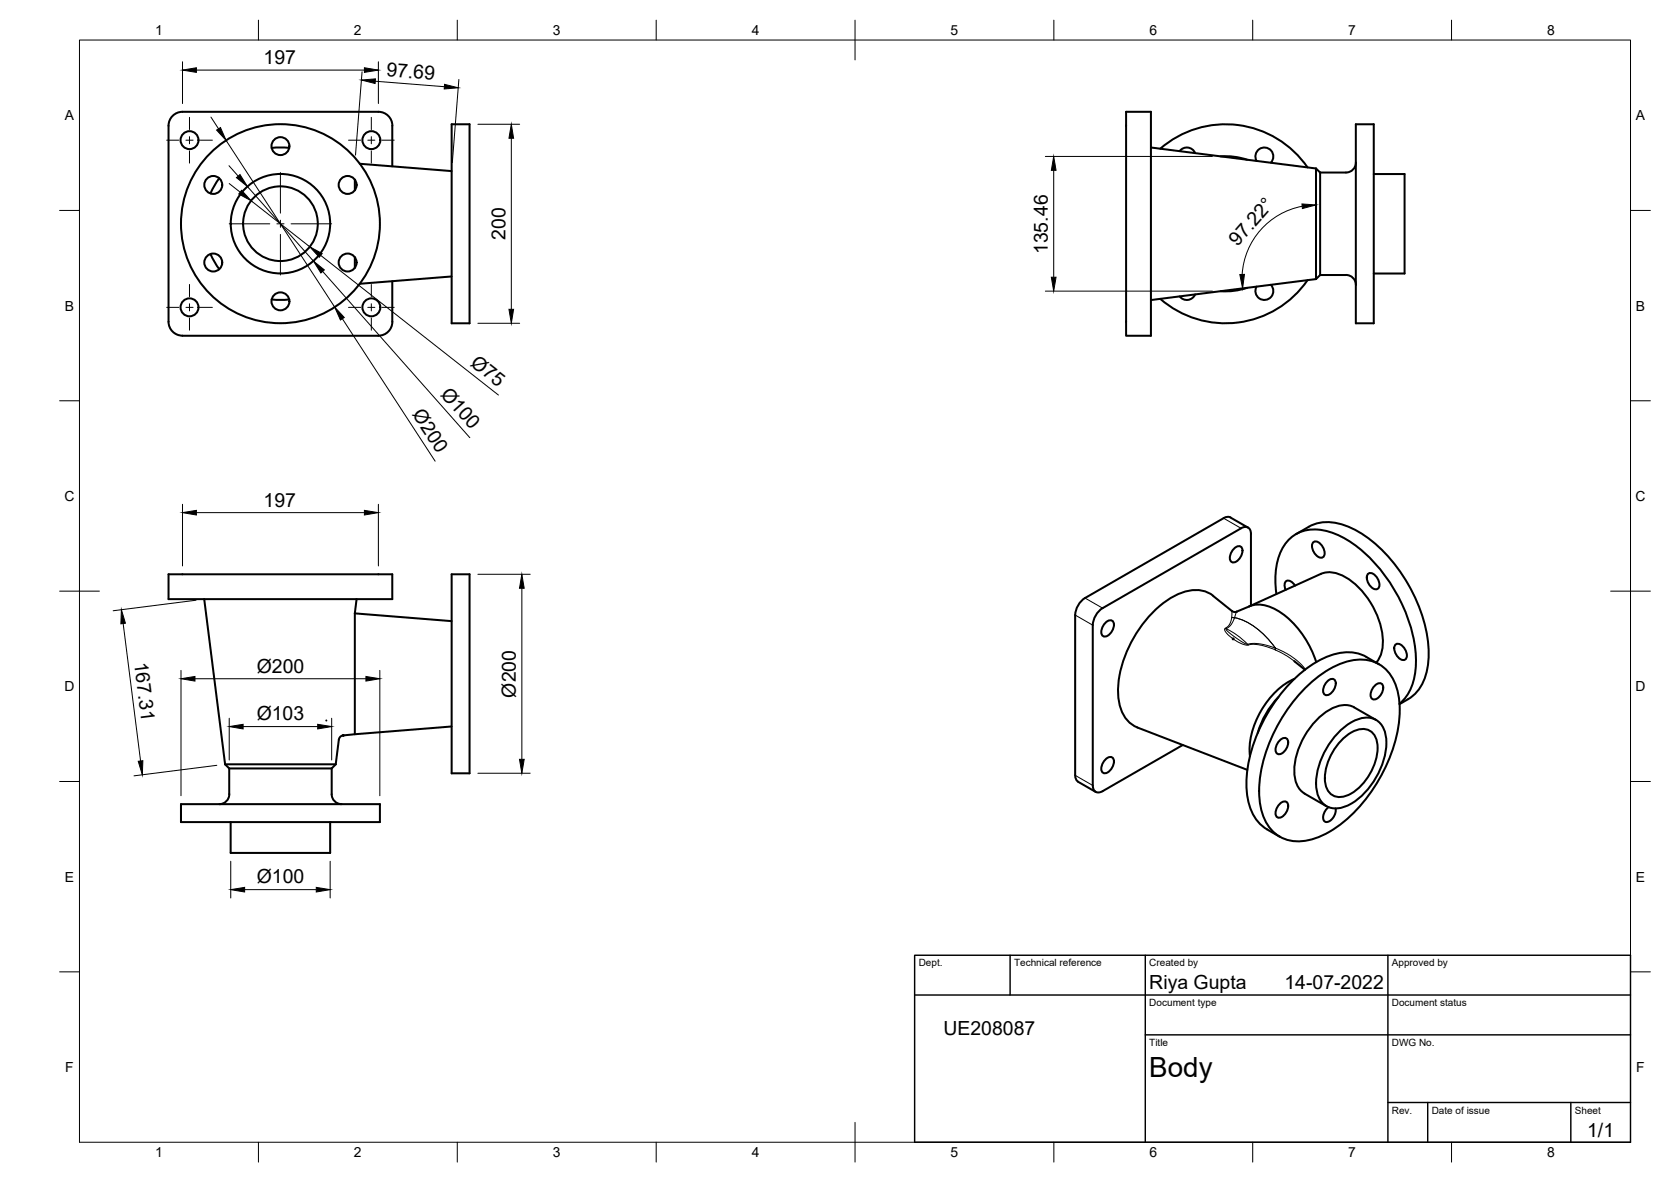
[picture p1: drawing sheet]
<svg xmlns="http://www.w3.org/2000/svg" width="420mm" height="297mm" viewBox="0 0 420 297" stroke-linecap="round" stroke-linejoin="round" font-family="sans-serif">
<!-- layer: Visible -->
<g fill="none" stroke="#000" stroke-width=".51">
<path d="M68.3 37.2h4.4M113.6 31.2h4.5v50h-4.5zM283.1 28.1h6.3v56.3h-6.3zM289.4 37.1l41.5 5.2M291.7 37.4a25 25 0 0 1 37.1 4.7M296.6 38a2.25 2.25 0 0 1 3.9 .5M306.9 39.3a17 17 0 0 1 6.7 .8M340.9 31.2h4.5v50h-4.5zM55.1 44.8l-2.2 3.8M89.2 45.2v2.6M90.4 41.2l23.2 1.8M98.6 41.8l.1-10.2a3.5 3.5 0 0 0-3.6-3.5h-49.2a3.5 3.5 0 0 0-3.5 3.5v49.3a3.5 3.5 0 0 0 3.5 3.5h49.3a3.5 3.5 0 0 0 3.5-3.5l-.1-10.2"/>
<path d="M315.9 40.4a2.25 2.25 0 0 1 .7-2.9 2.25 2.25 0 0 1 3 .4 2.25 2.25 0 0 1-.1 3M330.9 42.3v27.8M330.9 42.3l1 1.1M331.9 43.4v25.7M340.9 40.8a2.51 2.51 0 0 1-2.5 2.6h-6.5M345.4 43.7h7.8v25h-7.8M52.9 63.8l2.2 3.8M68.3 75.3h4.4M89.2 64.7v2.6M113.6 69.5l-23.2 1.8M300.5 74a2.25 2.25 0 0 1-3.9 .5M313.6 72.3a17 17 0 0 1-6.7 .9"/>
<path d="M319.5 71.6a2.25 2.25 0 0 1 .1 3 2.25 2.25 0 0 1-3 .4 2.25 2.25 0 0 1-.7-3M328.8 70.4a25 25 0 0 1-37.1 4.7M330.9 70.1l-41.5 5.3M331.9 69.1l-1 1M331.9 69.1h6.5M338.4 69.1a2.51 2.51 0 0 1 2.5 2.5M307.7 130.2l-34.9 20.1a5.5 5.5 0 0 0-2.4 4.3l-.1 40.2M307.7 130.2l.7-.3h.7l4.7 2.7M310.4 137.8a1.13 1.13 0 0 1 1.6-.5 1.13 1.13 0 0 1 .4 1.6 2.52 2.52 0 0 1-2.7 2.3 2.53 2.53 0 0 1 .7-3.4zM312.1 132.8l-34.9 20M312.1 132.7a1.51 1.51 0 0 1 1.7-.1 1.51 1.51 0 0 1 .7 1.6v18M325.9 134.2a12.7 12.7 0 0 1 8.3-3 20.5 20.5 0 0 1 11.9 5.7 40.4 40.4 0 0 1 13.1 25.6 15.4 15.4 0 0 1-3.1 11.6l-2.1 1.6"/>
<path d="M330.1 136.4a1.41 1.41 0 0 1 2.2 .6l.3 .5a1.99 1.99 0 0 1 0 2.6 2.52 2.52 0 0 1-2.7-2.4zM42.4 144.3h56.2v6.3h-56.2zM51.4 150.6l5.2 41.5M89.2 154.1v30.4M89.2 154.1l24.4 2M89.7 150.6l-.5 3.5M113.6 144.3h4.5v50h-4.5zM277.3 152.8a5.5 5.5 0 0 0-2.5 4.3v40.3a1.52 1.52 0 0 0 .7 1.6 1.52 1.52 0 0 0 1.7-.2M278.1 156.4a1.13 1.13 0 0 1 1.5-.4 1.13 1.13 0 0 1 .4 1.5 2.52 2.52 0 0 1-2.6 2.4 2.53 2.53 0 0 1 .7-3.5zM314.1 152.4l18-8.2a7.9 7.9 0 0 1 7.8 1.9 20.2 20.2 0 0 1 7.7 16.8 6.6 6.6 0 0 1-1.6 3.6M320.9 149.3a17.1 17.1 0 0 1 2.7-13.2 9.5 9.5 0 0 1 10.5-2.5 30.6 30.6 0 0 1 15.6 13.1 36.1 36.1 0 0 1 6.3 20.8 12.6 12.6 0 0 1-4.1 9.3M325.6 147.2l-.7-.8a1.13 1.13 0 0 0-1.5-.3 1.13 1.13 0 0 0-.3 1.5l.2 .6"/>
<path d="M343.9 144.3a1.41 1.41 0 0 1 2.2 .6l.3 .5a1.99 1.99 0 0 1 0 2.6 2.52 2.52 0 0 1-2.7-2.3zM321.4 175.2a21.7 21.7 0 0 0-5.2 9M325.5 170.6a20.9 20.9 0 0 0-11 14.5l-.3 3 .1 1.9M325.5 166.2l2.6 2.1M328.4 172.7a22.8 22.8 0 0 1 12.4-6.9 9.3 9.3 0 0 1 10.4 7.3 28.5 28.5 0 0 1-2.2 18.2 38.2 38.2 0 0 1-14.7 17.7 12.8 12.8 0 0 1-12 1.6 11.3 11.3 0 0 1-5.6-9.9 36.6 36.6 0 0 1 7.8-23.6zM331 166.4a23.5 23.5 0 0 0-10.5-13.4 7.8 7.8 0 0 0-6.4-.6l-3.2 1.3-.7 .1-5.2-4a7.7 7.7 0 0 0-7.7-.9 25.7 25.7 0 0 0-12.9 12.7 23.2 23.2 0 0 0-2.7 16 7.6 7.6 0 0 0 4.3 5.2M333.9 171.1a1.13 1.13 0 0 1 1.5-.4 1.13 1.13 0 0 1 .4 1.6 2.52 2.52 0 0 1-2.7 2.3 2.53 2.53 0 0 1 .8-3.5zM343.6 165.1l3.1 1.8M343.6 165.1a11.7 11.7 0 0 0-11 .4 37 37 0 0 0-16.9 20.1 26.1 26.1 0 0 0-1.3 17.6 9.9 9.9 0 0 0 4.2 5.2l3.2 1.9M345.8 172.2a1.13 1.13 0 0 1 1.5-.4 1.13 1.13 0 0 1 .4 1.5 2.52 2.52 0 0 1-2.6 2.4 2.53 2.53 0 0 1 .7-3.5zM350.8 162.1a1.41 1.41 0 0 1 2.2 .6l.3 .5a1.99 1.99 0 0 1 0 2.6 2.52 2.52 0 0 1-2.7-2.4zM354 175.7l-2.1 1.3"/>
<path d="M56.6 192.1h27.8M56.6 192.1l1 1M57.6 193.1h25.8M57.6 193.1l.1 6.5a2.51 2.51 0 0 1-2.6 2.5M82 181.1h.1M83.4 193.1v6.5a2.51 2.51 0 0 0 2.5 2.5M84.4 192.1l-1 1M113.6 182.6l-27.3 2.2a1.21 1.21 0 0 0-1.1 1.1l-.8 6.2M270.4 194.8l.1 .8 .3 .6 4.7 2.8M278.1 190.7a1.13 1.13 0 0 1 1.5-.4 1.13 1.13 0 0 1 .4 1.6 2.52 2.52 0 0 1-2.6 2.3 2.53 2.53 0 0 1 .7-3.5zM286 182.8l27.6 10.7M297.4 187.2l-20.2 11.6"/>
<path d="M321.9 186a1.13 1.13 0 0 1 1.5-.5 1.13 1.13 0 0 1 .5 1.6 2.52 2.52 0 0 1-2.7 2.3 2.53 2.53 0 0 1 .7-3.4zM328 199.4l5.5 3.2M336.8 183.8a10.5 10.5 0 0 1 7.4-3.4 4.9 4.9 0 0 1 4.3 4.9 18.8 18.8 0 0 1-9.9 17.3 5 5 0 0 1-7.6-4.4 19 19 0 0 1 5.8-14.4zM337.2 186.2a7.9 7.9 0 0 1 6.2-3 4.1 4.1 0 0 1 3 4.7 14.3 14.3 0 0 1-7.6 12 3.8 3.8 0 0 1-5.6-3.3 14 14 0 0 1 4-10.4zM346 180.9l-5.5-3.1a6.4 6.4 0 0 0-6.8 .9 19.5 19.5 0 0 0-8.2 15.6 6 6 0 0 0 2.5 5.1M45.5 202.1h50v4.5h-50zM58 206.6v7.7h25v-7.7M321.9 201.9a1.13 1.13 0 0 1 1.5-.4 1.13 1.13 0 0 1 .5 1.6 2.52 2.52 0 0 1-2.7 2.3 2.53 2.53 0 0 1 .7-3.5zM334.1 202.8a3 3 0 0 0-1.2 3.4 1.26 1.26 0 0 0 2-.3l.8-1.4 .1-1.3"/>
<circle cx="47.7" cy="35.2" r="2.25"/>
<circle cx="70.5" cy="36.7" r="2.25"/>
<circle cx="93.4" cy="35.2" r="2.25"/>
<circle cx="53.6" cy="46.5" r="2.25"/>
<circle cx="70.5" cy="56.2" r="9.4"/>
<circle cx="70.5" cy="56.2" r="12.5"/>
<circle cx="70.5" cy="56.2" r="25"/>
<circle cx="87.4" cy="46.5" r="2.25"/>
<circle cx="47.7" cy="77.2" r="2.25"/>
<circle cx="53.6" cy="66" r="2.25"/>
<circle cx="70.5" cy="75.7" r="2.25"/>
<circle cx="87.4" cy="66" r="2.25"/>
<circle cx="93.4" cy="77.2" r="2.25"/>
</g>
<g fill="#000" stroke="#000" stroke-width=".25">
<circle cx="310.1" cy="160.6" r=".24"/>
<circle cx="86.3" cy="184.8" r=".24"/>
</g>
<!-- layer: Visible Narrow -->
<g fill="none" stroke="#000" stroke-width=".25">
<path d="M307.7 130.2l4.4 2.6M270.3 154.6l4.5 2.5M272.8 150.3l4.4 2.5M308.1 157.9l.2 .1M308.3 158a18.9 18.9 0 0 1 5.4 3.9M309.7 153.5v1.4l-.2 1.4-.5 .9-.7 .6a.65 .65 0 0 0-.4 .6 .65 .65 0 0 0 .4 .6l1.6 1.5 2.5 1.3 1.2 .3 1.7-.2 2.2 .3a21.6 21.6 0 0 1 8 4M310.4 155.2l-.8 1.7-.9 .9a.39 .39 0 0 0-.5 .4 .39 .39 0 0 0 .4 .4l3.4 2.5 1.7 .8M310.4 155.2l-.7-.1 .7 .1M310.4 155.2h.1M311 153.7l-.6 1.5a17.7 17.7 0 0 1 10.3 7.7M313.7 161.9l1.2-.2 1.6 .1 1.8 .3 2.4 .8M313.7 161.9l.2 .2"/>
<path d="M320.7 162.9v.4M320.7 162.9l4 2 2.2 1.8 1.3 1.5M320.7 162.9h.1M270.3 194.8l4.5 2.6"/>
</g>
<g fill="#000" stroke="#000" stroke-width=".25">
<circle cx="309.7" cy="153.5" r=".11"/>
<circle cx="311" cy="153.7" r=".11"/>
<circle cx="325.5" cy="166.2" r=".11"/>
</g>
<!-- layer: Border -->
<g fill="none" stroke="#000" stroke-width=".25">
<path d="M20 10.1h390v276.9h-390zM65 5.1v5M115 5.1v5M165 5.1v5M215 5.1v10M265 5.1v5M315 5.1v5M365 5.1v5M15 52.9h5M410 52.9h5M15 100.7h5M410 100.7h5"/>
<path d="M15 148.6h10M405 148.6h10M15 196.4h5M410 196.4h5M15 244.2h5M410 244.2h5M65 287v5M115 287v5M165 287v5M215 282.1v9.9M265 287v5M315 287v5"/>
<path d="M365 287v5"/>
</g>
<!-- layer: TitleBlock -->
<path d="M230 240.1h180v46.9h-180zM230 250h180M254 240.1v9.9M288 240.1v46.9M349 240.1v46.9M288 260.1h122M349 277.1h61M359 277.1v9.9M395 277.1v9.9" fill="none" stroke="#000" stroke-width=".36"/>
<!-- layer: Center Lines -->
<g fill="none" stroke="#000" stroke-width=".25">
<path d="M41.9 35.2h3.1M46.8 35.2h1.8M47.6 29.5v3.1M47.6 34.3v1.8M47.6 37.9v3.1M50.3 35.2h3.1M87.6 35.2h3.1M92.5 35.2h1.8M93.4 29.5v3.1M93.4 34.3v1.8M93.4 37.9v3.1M96.1 35.2h3"/>
<path d="M57.6 56.2h10.2M69.6 56.2h1.8M70.5 43.4v10.2M70.5 55.3v1.8M70.5 58.9v10.2M73.2 56.2h10.2M41.9 77.2h3.1M46.8 77.2h1.8M47.6 71.5v3.1M47.6 76.3v1.8M47.6 79.9v3.1M50.3 77.2h3.1"/>
<path d="M87.6 77.2h3.1M92.5 77.2h1.8M93.4 71.5v3.1M93.4 76.3v1.8M93.4 79.9v3.1M96.1 77.2h3"/>
</g>
<!-- layer: Dimensions -->
<g fill="none" stroke="#000" stroke-width=".25">
<path d="M45.9 15.5v10.5M49.4 17.6h42.2M91 18l-1.6 21M95.1 15.5v10.5M115.4 20l-1.7 20.9M53 29.4l1.9 3M56.9 35.3l27.3 41.9M94.4 20.4l17.3 1.4M120.2 31.2h10.5M128.6 34.7v43M262.8 39.3h42M57.6 41.6l2.3 2.7"/>
<path d="M57.6 46.1l2.8 2.2M62.2 46.9l16.6 18.7M63.1 50.4l14.8 11.6M264.9 42.8v26.9M327.4 51.8a18.6 18.6 0 0 0-15.1 17.2M80.6 64.2l44.7 35.1M81.1 68.2l37 41.8M262.8 73.2h42M86.1 80.1l23.3 35.8M120.2 81.2h10.5M45.9 126.7v15.5M49.4 128.8h42.2"/>
<path d="M95.1 126.7v15.5M31 156.7l4.3 34.5M49.3 150.8l-20.9 2.7M120.2 144.3h13.1M131.2 147.8v43M45.5 168.5v31.5M49 170.6h43M95.5 168.5v31.5M54.5 192.3l-20.8 2.7M57.6 180.5v10.5M61.1 182.6h18.8M83.4 180.5v10.5"/>
<path d="M120.2 194.3h13.1M58 216.4v9.3M83 216.4v9.3M61.5 223.6h18"/>
</g>
<g fill="#000" stroke="#000" stroke-width=".25">
<path d="M45.9 17.6l3.5-.6v1.2zM91.6 17l3.5 .6-3.5 .6zM90.9 20.1l3.5-.3-.1 1.2zM54.5 32.7l.9-.6 1.5 3.2zM111.8 21.2l3.4 .9-3.5 .3zM128.6 31.2l.5 3.5h-1.1zM59.5 44.6l.8-.7 1.9 3zM60.7 47.8l2.4 2.6-3.1-1.6zM264.9 39.3l.6 3.5h-1.1zM327.4 51.3l3.5 .2-3.4 .9zM77.9 62l3.1 1.7-.7 1zM78.8 65.6l2.8 2.2-.9 .8z"/>
<path d="M84.2 77.2l2.4 2.6-1 .6zM128 77.7h1.1l-.5 3.5zM264.4 69.7h1.1l-.6 3.5zM311.7 69l1.2-.1-.5 3.6zM45.9 128.8l3.5-.5v1.1zM91.6 128.3l3.5 .5-3.5 .6zM30.5 153.2l1 3.4-1.1 .2zM131.2 144.3l.6 3.5h-1.2zM45.5 170.6l3.5-.6v1.2zM92 170l3.5 .6-3.5 .6zM34.8 191.3l1.1-.1-.1 3.5zM57.6 182.6l3.5-.6v1.2z"/>
<path d="M79.9 182l3.5 .6-3.5 .6zM130.6 190.8h1.2l-.6 3.5zM58 223.6l3.5-.6v1.2zM79.5 223l3.5 .6-3.5 .6z"/>
</g>
<text font-size="7" x="289" y="270.6">Body</text>
<g font-size="4.9">
<text x="66.3" y="16.2">197</text>
<text x="97.1" y="19.2" transform="rotate(5 97.1 19.2)">97.69</text>
<text x="127.1" y="60.3" transform="rotate(-90 127.1 60.3)">200</text>
<text x="263.5" y="63.9" transform="rotate(-90 263.5 63.9)">135.46</text>
<text x="311.2" y="62.1" transform="rotate(-49 311.2 62.1)">97.22°</text>
<text x="118.1" y="91.6" transform="rotate(38 118.1 91.6)">Ø75</text>
<text x="110.6" y="99.2" transform="rotate(48 110.6 99.2)">Ø100</text>
<text x="103.5" y="104.1" transform="rotate(57 103.5 104.1)">Ø200</text>
<text x="66.3" y="127.4">197</text>
<text x="33.7" y="166.5" transform="rotate(83 33.7 166.5)">167.31</text>
<text x="64.6" y="169">Ø200</text>
<text x="129.7" y="175.3" transform="rotate(-90 129.7 175.3)">Ø200</text>
<text x="64.5" y="181">Ø103</text>
<text x="64.6" y="222">Ø100</text>
<text x="289" y="248.5">Riya Gupta</text>
<text x="323" y="248.5">14-07-2022</text>
<text x="237.2" y="260.2">UE208087</text>
<text x="399.1" y="285.7">1/1</text>
</g>
<g font-size="3.5">
<text x="39" y="8.8">1</text>
<text x="89" y="8.8">2</text>
<text x="139" y="8.8">3</text>
<text x="189" y="8.8">4</text>
<text x="239" y="8.8">5</text>
<text x="289" y="8.8">6</text>
<text x="339" y="8.8">7</text>
<text x="389" y="8.8">8</text>
<text x="16.3" y="30.2">A</text>
<text x="411.3" y="30.2">A</text>
<text x="16.3" y="78">B</text>
<text x="411.3" y="78">B</text>
<text x="16.2" y="125.9">C</text>
<text x="411.2" y="125.9">C</text>
<text x="16.2" y="173.7">D</text>
<text x="411.2" y="173.7">D</text>
<text x="16.3" y="221.6">E</text>
<text x="411.3" y="221.6">E</text>
<text x="16.4" y="269.4">F</text>
<text x="411.4" y="269.4">F</text>
<text x="39" y="290.8">1</text>
<text x="89" y="290.8">2</text>
<text x="139" y="290.8">3</text>
<text x="189" y="290.8">4</text>
<text x="239" y="290.8">5</text>
<text x="289" y="290.8">6</text>
<text x="339" y="290.8">7</text>
<text x="389" y="290.8">8</text>
</g>
<g font-size="2.5">
<text x="231" y="242.9">Dept.</text>
<text x="255" y="242.9">Technical reference</text>
<text x="289" y="242.9">Created by</text>
<text x="350" y="242.9">Approved by</text>
<text x="289" y="252.8">Document type</text>
<text x="350" y="252.8">Document status</text>
<text x="289" y="262.9">Title</text>
<text x="350" y="262.9">DWG No.</text>
<text x="350" y="279.9">Rev.</text>
<text x="360" y="279.9">Date of issue</text>
<text x="396" y="279.9">Sheet</text>
</g>
</svg>
